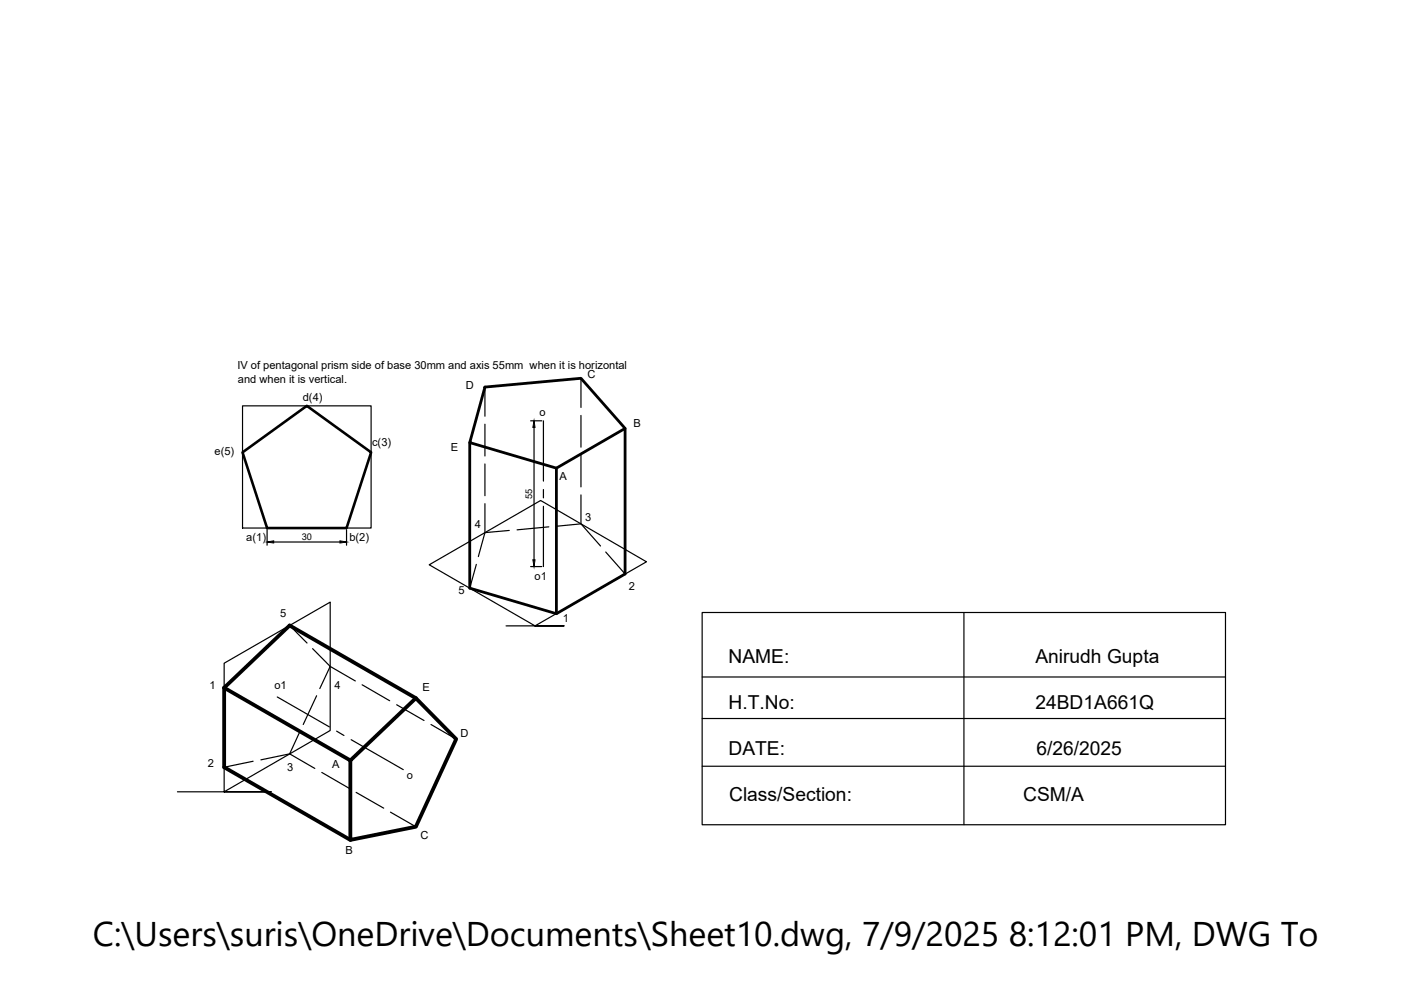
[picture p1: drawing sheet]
<svg xmlns="http://www.w3.org/2000/svg" width="297mm" height="210mm" viewBox="0 0 297 210" stroke-linecap="round" stroke-linejoin="round" font-family="sans-serif">
<!-- layer: 0 -->
<path d="M51.4 95.9l13.7-9.9 13.6 9.9-5.2 16.1h-16.9z" fill="none" stroke="#000" stroke-width=".55"/>
<g fill="none" stroke="#000" stroke-width=".25">
<path d="M51.4 86h27.3v26h-27.3zM102.8 82.1v6.2M102.8 89.9v6.8M102.8 98.4v6.7M112.5 89.2h2.4M113.2 90.6v28.1M115.2 89.2v12.8M123.2 80.2v6.2M123.2 88.1v6.7M123.2 96.5v6.7M56.6 112.3v3.3M58 114.9h14.1"/>
<path d="M73.5 112.3v3.3M101 119.7l-1.4 5M102.8 106.8v6.1M108 112.5l-5.2 .4-1.4 5.1M115.2 103.8v1.8M115.2 107.3v12.8M116.4 111.7l-6.8 .6M118 111.6l5.2-.5 4.1 4.7M123.2 104.9v6.2M128.4 117l4.1 4.7M61.4 132.6l3.7 3.7M66.3 137.5l3.7 3.8-2.2 4.7"/>
<path d="M107.3 132.7h12.3h-6.2l23.7-13.6-22.5-13-23.6 13.6 22.4 13M112.5 120.1h2.4M148.9 129.9h110.9v45h-110.9zM204.4 129.9v45M47.5 145.8v16.9l6.2-1.3M58.8 147.8l11 6.3M61.4 159.8l5.3 3.1M63.6 155.1l-2.2 4.7-6.1 1.3M67.1 147.5l-2.8 6.1M70 141.3l5.3 3.1M71.4 155l1.5 .9M74.5 156.8l11 6.4"/>
<path d="M76.8 145.2l5.8 3.4M84.1 149.4l5.8 3.4M91.4 153.6l5.3 3.1M148.9 143.5h110.9M148.9 152.3h110.9M37.6 167.9h19.9h-10v-27.3l22.5-12.9v27.2l-22.5 13M68.2 163.8l5.9 3.4M75.5 168l5.9 3.4M82.8 172.2l5.4 3.1M148.9 162.5h110.9"/>
</g>
<path d="M113.2 89.2l.2 1.4h-.4zM56.6 114.9l1.4-.2v.4zM72.1 114.7l1.4 .2-1.4 .2zM113 118.7h.4l-.2 1.4z" fill="#000" stroke="#000" stroke-width=".21"/>
<path d="M102.8 82.1l20.4-1.9 9.3 10.6-14.5 8.5-18.4-5.5zM118 99.3v30.8M132.5 90.8v30.9l-14.5 8.4-18.4-5.4v-30.9" fill="none" stroke="#000" stroke-width=".59"/>
<path d="M47.5 145.8l13.9-13.2 26.8 15.4M47.5 145.8v16.9l26.8 15.4M47.5 145.8l26.8 15.4M74.3 161.2l13.9-13.2 8.5 8.7-8.5 18.6-13.9 2.8z" fill="none" stroke="#000" stroke-width=".8"/>
<text font-size="7.3" x="19.7" y="200.6">C:\Users\suris\OneDrive\Documents\Sheet10.dwg, 7/9/2025 8:12:01 PM, DWG To PDF.p</text>
<g font-size="4.1">
<text x="154.5" y="140.5">NAME:</text>
<text x="219.5" y="140.5">Anirudh Gupta</text>
<text x="154.5" y="150.3">H.T.No:</text>
<text x="219.5" y="150.3">24BD1A661Q</text>
<text x="154.5" y="160">DATE:</text>
<text x="219.7" y="160">6/26/2025</text>
<text x="154.6" y="169.8">Class/Section:</text>
<text x="216.9" y="169.8">CSM/A</text>
</g>
<g font-size="2.4">
<text x="50.3" y="78.3">IV of pentagonal prism side of base 30mm and axis 55mm when it is horizontal</text>
<text x="50.4" y="81.1">and when it is vertical.</text>
<text x="98.7" y="82.5">D</text>
<text x="124.6" y="80.2">C</text>
<text x="64.2" y="85.1">d(4)</text>
<text x="114.4" y="88.3">o</text>
<text x="78.9" y="94.5">c(3)</text>
<text x="95.6" y="95.7">E</text>
<text x="134.3" y="90.5">B</text>
<text x="45.5" y="96.5">e(5)</text>
<text x="118.6" y="101.8">A</text>
<text x="100.7" y="112">4</text>
<text x="124.1" y="110.4">3</text>
<text x="52.2" y="114.8">a(1)</text>
<text x="74.1" y="114.8">b(2)</text>
<text x="113.4" y="123">o1</text>
<text x="133.3" y="125">2</text>
<text x="59.4" y="130.8">5</text>
<text x="97.2" y="126">5</text>
<text x="119.4" y="131.9">1</text>
<text x="44.4" y="146">1</text>
<text x="58.2" y="146.2">o1</text>
<text x="70.9" y="146.2">4</text>
<text x="89.6" y="146.5">E</text>
<text x="97.6" y="156.4">D</text>
<text x="44.1" y="162.6">2</text>
<text x="60.9" y="163.4">3</text>
<text x="70.4" y="162.9">A</text>
<text x="86.3" y="165.1">o</text>
<text x="89.2" y="178">C</text>
<text x="73.3" y="181.2">B</text>
</g>
<g font-size="2">
<text x="112.8" y="105.8" transform="rotate(-90 112.8 105.8)">55</text>
<text x="64" y="114.5">30</text>
</g>
</svg>
